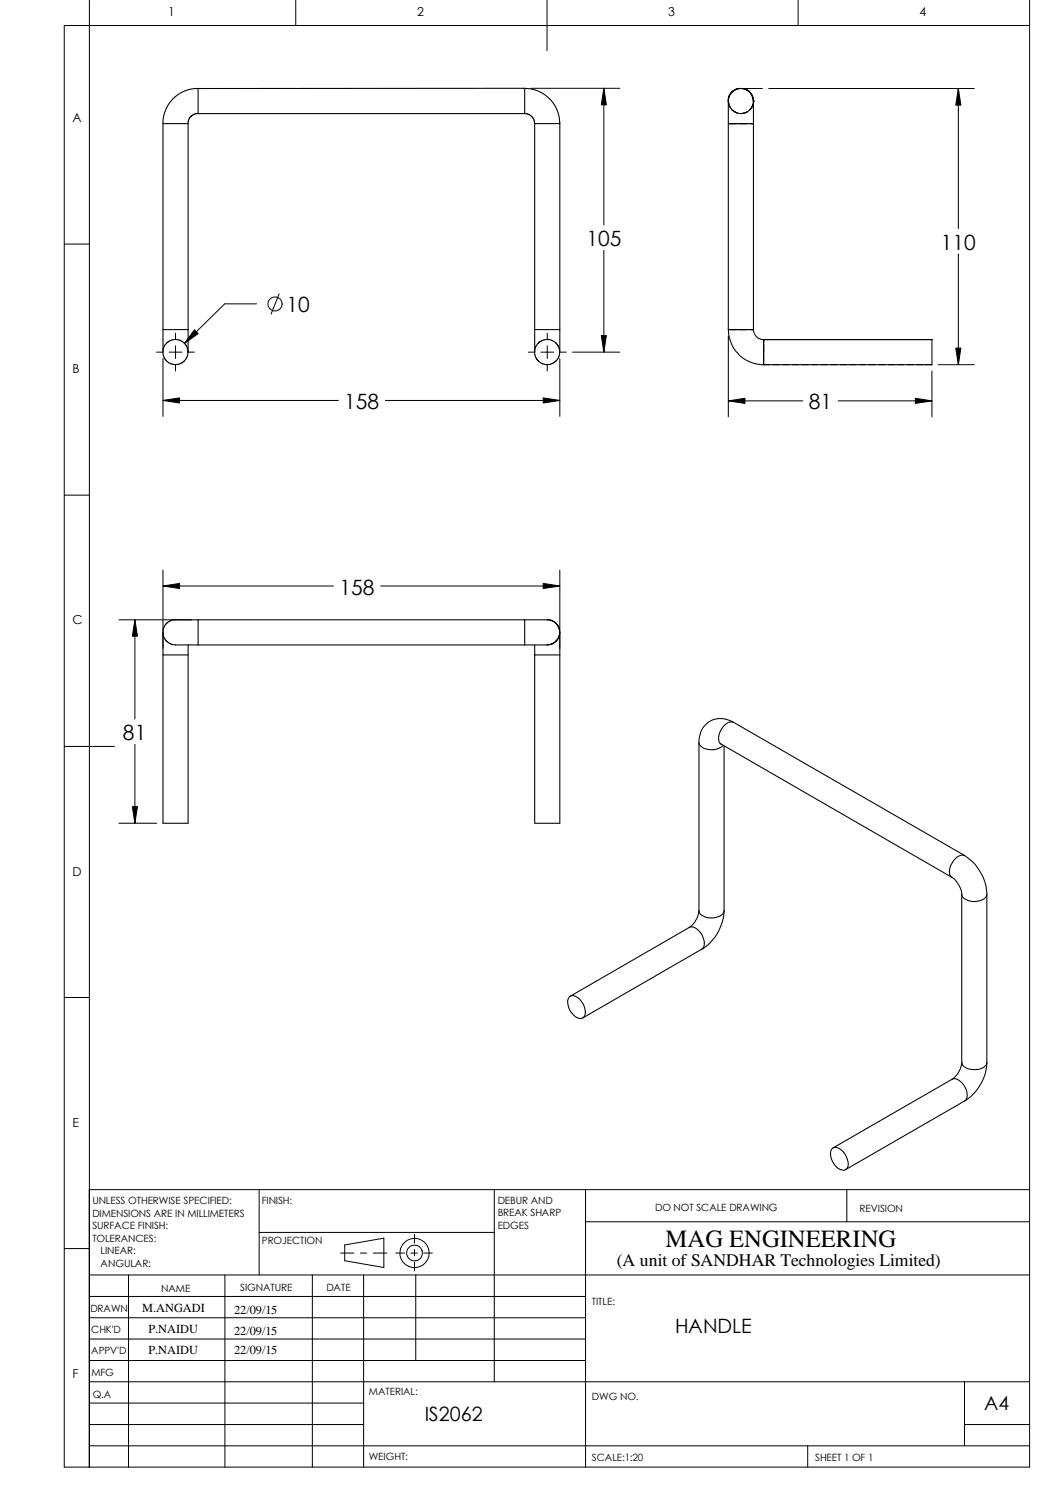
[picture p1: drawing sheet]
<svg xmlns="http://www.w3.org/2000/svg" width="210mm" height="297mm" viewBox="0 0 210 297" stroke-linecap="round" stroke-linejoin="round" font-family="sans-serif">
<g fill="none" stroke="#000" stroke-width=".2">
<path d="M17.8 0v291.9M58.8 0v5.1M105.7 17.6h17.6M108.8 0v10.1M120.1 17.6l.5 3.3h-1zM120.1 17.6v27.2M147.4 17.6h4.3M153 17.6h40.8M158.8 0v5.1M190.7 17.6l.5 3.3h-1zM190.7 17.6v27.9M204.9 0v291.9h-192.1v-286.8h192.1"/>
<path d="M144.9 24.6h3.9M144.9 20.1v.2M144.9 20.2l.3 1.1M145 20.9l.8 1.1M145.6 21.8l.6 .5M146.2 22.3l.5 .2M146.2 22.3l.5 .1M146.3 22.3l.7 .3h.5M147.3 22.6h.2M147.9 22.5l.8-.3-1.2 .4M149.1 24.6h.8M149.2 21.8l-.5 .5-.6 .2"/>
<path d="M149.6 21.3l-.4 .5M149.8 20.7l-.2 .6M149.9 20.1h.1M149.9 20.1l-.1 .9-.2 .3M12.8 48.6h5M55.5 58.5l-1.6 4M120.1 49.8v20.3M190.7 50.5v22.1M31.2 70.1h1.2M32.4 79.7l3.3-.5v1zM32.4 79.7h34.9M32.4 71.3v11.5"/>
<path d="M33.7 70.1h2.5M34.9 66.3v1.2M34.9 68.8v2.5M34.9 72.6v1.2M37.5 70.1h1.2M38.7 65.6l.7 .8-2.7 1.9zM51.1 60.5h-6.4l-8 7.8M76.7 79.7h34.7M105.1 70.1h1.2M107.6 70.1h2.6M108.1 79.2l3.3 .5-3.3 .5zM108.9 66.3v1.2"/>
<path d="M108.9 68.8v2.5M108.9 72.6v1.2M111.4 71.3v11.5M111.4 70.1h1.2M113.9 70.1h9.4M119.6 66.8h1l-.5 3.3zM144.9 79.8l3.3-.6v1.1zM144.9 65.6h3.9M144.9 66.8v16.1M144.9 79.8h14.8M149.1 65.6h.8M151.9 67.6v5h1.3"/>
<path d="M153.8 72.6h1.3M155.7 72.6h1.3M157.6 72.6h1.3M159.6 72.6h1.2M161.5 72.6h1.2M163.4 72.6h1.2M165.3 72.6h1.2M166.8 79.8h18.6M167.2 72.6h1.2M169.1 72.6h1.2M171 72.6h1.3M172.9 72.6h1.3"/>
<path d="M174.8 72.6h1.3M176.7 72.6h1.3M178.6 72.6h1.3M180.5 72.6h1.3M182.1 79.2l3.3 .6-3.3 .5zM182.4 72.6h1.3M184.1 72.6h1.3M185.4 73.8v9.1M186.7 72.6h7.1M190.2 69.3h1l-.5 3.3zM12.8 98.5h5M32.4 116.6l3.3-.5v1z"/>
<path d="M32.4 113.4v15.6M32.4 116.6h33.9M75.7 116.6h35.7M108.1 116.1l3.3 .5-3.3 .5zM111.4 113.4v15.6M23.7 123.3h14.4M26.8 123.3l.5 3.3h-1zM26.8 123.3v19.7M12.8 148.5h10M26.8 148.1v15.7M23.7 163.8h7.5M26.3 160.5h1l-.5 3.3z"/>
<path d="M12.8 198.5h5M17.8 236.7h187.1M51.6 236.7v17M98.3 236.7v38.2M116.5 236.7v55.2M168.5 236.7v6.4M12.8 248.4h5M17.8 253.7h187.1M17.8 257.9h98.7M25.6 253.7v38.2M44.7 253.7v38.2M51.6 245.2h46.7"/>
<path d="M62.1 253.7v38.2M67.8 249.3h2.6M68.6 247.7l7.8-1.4v5.9l-7.8-1.4zM71.7 249.3h1.3M72.3 253.7v38.2M74.3 249.3h2.7M78.7 249.3h1.8M81.7 249.3h1.3M82.5 245.6v1.7M82.5 248.6v1.3M82.5 251.1v1.8M82.7 253.7v17"/>
<path d="M84.3 249.3h1.7M116.5 243.1h88.4M17.8 270.7h98.7M17.8 266.4h98.7M17.8 262.2h98.7M17.8 279.1h54.5M17.8 274.9h187.1M191.9 274.9v12.8M17.8 287.7h187.1M17.8 283.4h54.5M160.7 287.7v4.2M191.9 283.4h13"/>
<circle cx="54.7" cy="60.5" r="1.4"/>
<circle cx="82.5" cy="249.3" r="2.9"/>
<circle cx="82.5" cy="249.3" r="1.57"/>
</g>
<g fill="none" stroke="#000" stroke-width=".21">
<path d="M39.4 17.6l-1.3 .1-1.3 .4-1.4 .7-.9 .8-.9 1-.7 1.4-.4 1.3-.1 1.3M39.4 17.6v5M104.4 17.6l1.3 .1 1.4 .4 .8 .4 1.3 1 .8 .9 .6 1 .7 2.1 .1 46.6M104.4 17.6h-65M104.4 17.6v5M32.4 24.6h5M32.4 24.6v45.5M37.4 24.6v45.5M39.4 22.6l-.7 .1-.8 .5-.4 .7-.1 .7M39.4 22.6h65M104.4 22.6l.7 .1 .8 .5 .4 .7 .1 .7M106.4 24.6v45.5"/>
<path d="M106.4 24.6h5M144.9 20.1l.1-.9 .5-.8 .6-.5 .8-.3 1.1 .1 1.1 .5 .6 1 .2 .9M144.9 24.6h5M144.9 20.1v45.5M144.9 20.1h.1M149.9 20.1v45.5M149.9 20.1h.1M32.4 65.6h5M37.4 70l-.1 .8-.6 1-.8 .5-.9 .3-.9-.2-1-.6-.5-.8-.2-.9 .2-1.1 .5-.7 .8-.6 1-.2 1 .2 .8 .5 .5 .8 .2 1M106.4 69.9v.8l.5 1 1 .7 .9 .2 1-.2 .7-.4 .7-1 .2-.9-.2-1-.4-.7-1-.7-.9-.2-1 .2-.7 .4-.7 1-.1 .9M106.4 65.6h5M144.9 65.6a7.1 7.1 0 0 0 7 7"/>
<path d="M144.9 65.6h5M149.9 65.6a2.02 2.02 0 0 0 2 2M151.9 67.6h33.6M151.9 67.6v5M185.4 67.6v5h-33.5M32.4 130.3h5M32.4 125.8v38h5v-35.5M39.4 123.3v5M104.4 123.3v5M106.4 130.3h5M108.9 123.3l.9 .1 .8 .6 .6 .9 .2 .9-.2 .9-.5 .8-.9 .6-.9 .2 .9-.2 .9-.6 .5-.8 .1-.9M108.9 123.3l1 .2 .8 .6 .6 .9 .1 .8v38h-5v-35.5"/>
<path d="M108.9 123.3h-74.4l-.8 .3-.7 .5-.6 1.2 .1 1.1 .5 1.1 1 .6 .9 .2h74M139.1 147.7a1.98 1.98 0 0 0 2.2 1.4 2.99 2.99 0 0 0 2.5-.8M139.1 147.7v33.5M143.3 148h.2M143.5 148l45.9 26.6a4.8 4.8 0 0 1 1.9 3.3M144.1 148.4v32.8M146 143.7a4.4 4.4 0 0 0-4.8-.2 4.4 4.4 0 0 0-2.1 4.2M146 143.7a1.76 1.76 0 0 0-2.1 .9 2.79 2.79 0 0 0-.6 3.4h.2M146 143.7l45.9 26.5M191.3 177.9a1.94 1.94 0 0 0 2 1.4 2.66 2.66 0 0 0 3-1.3v-.1M191.3 177.9v33.5M191.9 170.2a9.7 9.7 0 0 1 4.4 7.7"/>
<path d="M191.9 170.2a2.29 2.29 0 0 0-2.5 1.6 2.16 2.16 0 0 0 0 2.8M196.3 177.9v33.5M113.3 198.3a1.68 1.68 0 0 1 2.2 .8 2.79 2.79 0 0 1 .6 3.3 1.68 1.68 0 0 1-2.2-.7 2.79 2.79 0 0 1-.6-3.4zM137.1 184.5a1.83 1.83 0 0 1 2.1 .9 3.3 3.3 0 0 1 .7 3.2l-.3 .2M137.1 184.5l-23.6 13.7M139.1 181.2a4.8 4.8 0 0 1-2 3.3M139.1 181.2a2.25 2.25 0 0 0 2.6 1.4 2.2 2.2 0 0 0 2.4-1.4M139.6 188.8l-23.6 13.7M144.1 181.2a9.4 9.4 0 0 1-4.5 7.6M189.4 214.7a1.87 1.87 0 0 1 2.2 1 2.96 2.96 0 0 1 .6 3.1l-.3 .2M189.4 214.7l-23.7 13.7M191.3 211.4a4.5 4.5 0 0 1-1.9 3.3"/>
<path d="M191.3 211.4a1.94 1.94 0 0 0 2 1.4 2.54 2.54 0 0 0 3-1.3v-.1M191.9 219l-23.7 13.7M196.3 211.4a9.5 9.5 0 0 1-4.4 7.6M165.5 228.6a1.48 1.48 0 0 1 2.1 .4 3.1 3.1 0 0 1 .9 3.5 1.6 1.6 0 0 1-2.4-.7 3 3 0 0 1-.6-3.2z"/>
</g>
<g fill="#000">
<path d="M120.1 17.6l.5 3.3h-1zM190.7 17.6l.5 3.3h-1zM32.4 79.7l3.3-.5v1zM38.7 65.6l.7 .8-2.7 1.9zM108.1 79.2l3.3 .5-3.3 .5zM119.6 66.8h1l-.5 3.3zM144.9 79.8l3.3-.6v1.1zM182.1 79.2l3.3 .6-3.3 .5zM190.2 69.3h1l-.5 3.3zM32.4 116.6l3.3-.5v1zM108.1 116.1l3.3 .5-3.3 .5zM26.8 123.3l.5 3.3h-1z"/>
<path d="M26.3 160.5h1l-.5 3.3z"/>
</g>
<text font-size="4.9" x="132.4" y="248.1">MAG ENGINEERING</text>
<g font-size="4.2">
<text x="116.7" y="49">105</text>
<text x="187.2" y="49.7">110</text>
<text x="57" y="62.1">10</text>
<text x="68.5" y="81.4">158</text>
<text x="160.9" y="81.4">81</text>
<text x="67.5" y="118.3">158</text>
<text x="24.5" y="147.2">81</text>
</g>
<g font-size="3.9">
<text x="134.3" y="265.3">HANDLE</text>
<text x="195.8" y="280.5">A4</text>
<text x="84.5" y="282.8">IS2062</text>
</g>
<text font-size="3.5" x="122.7" y="251.9">(A unit of SANDHAR Technologies Limited)</text>
<g font-size="2.5">
<text x="33.4" y="3.3">1</text>
<text x="83" y="3.3">2</text>
<text x="133" y="3.3">3</text>
<text x="183" y="3.3">4</text>
<text x="14.4" y="24.3">A</text>
<text x="14.4" y="74.3">B</text>
<text x="14.4" y="124.2">C</text>
<text x="14.4" y="174.2">D</text>
<text x="14.4" y="224.2">E</text>
<text x="28.3" y="261">M.ANGADI</text>
<text x="46.6" y="261.4">22/09/15</text>
<text x="29.5" y="265.2">P.NAIDU</text>
<text x="29.5" y="269.3">P.NAIDU</text>
<text x="46.6" y="269.5">22/09/15</text>
<text x="46.6" y="265.6">22/09/15</text>
<text x="14.4" y="274.1">F</text>
</g>
<g font-size="2">
<text x="18.4" y="239.6">UNLESS OTHERWISE SPECIFIED:</text>
<text x="52.1" y="239.6">FINISH:</text>
<text x="99" y="239.5">DEBUR AND</text>
<text x="18.4" y="242.1">DIMENSIONS ARE IN MILLIMETERS</text>
<text x="18.4" y="244.6">SURFACE FINISH:</text>
<text x="99" y="242">BREAK SHARP</text>
<text x="99" y="244.5">EDGES</text>
<text x="130.3" y="241">DO NOT SCALE DRAWING</text>
<text x="171" y="241.2">REVISION</text>
<text x="18.4" y="247.1">TOLERANCES:</text>
<text x="20" y="249.6">LINEAR:</text>
<text x="52.1" y="247.5">PROJECTION</text>
<text x="20" y="252.1">ANGULAR:</text>
<text x="32.1" y="257">NAME</text>
<text x="47.8" y="256.9">SIGNATURE</text>
<text x="64.9" y="256.9">DATE</text>
<text x="18" y="261">DRAWN</text>
<text x="117.8" y="259.5">TITLE:</text>
<text x="18.2" y="265.3">CHK'D</text>
<text x="18.2" y="269.4">APPV'D</text>
<text x="18.2" y="273.7">MFG</text>
<text x="18.5" y="278.1">Q.A</text>
<text x="73.4" y="277.5">MATERIAL:</text>
<text x="117.8" y="278.6">DWG NO.</text>
<text x="73.4" y="290.5">WEIGHT:</text>
<text x="117.8" y="290.6">SCALE:1:20</text>
<text x="162.2" y="290.6">SHEET 1 OF 1</text>
</g>
</svg>
